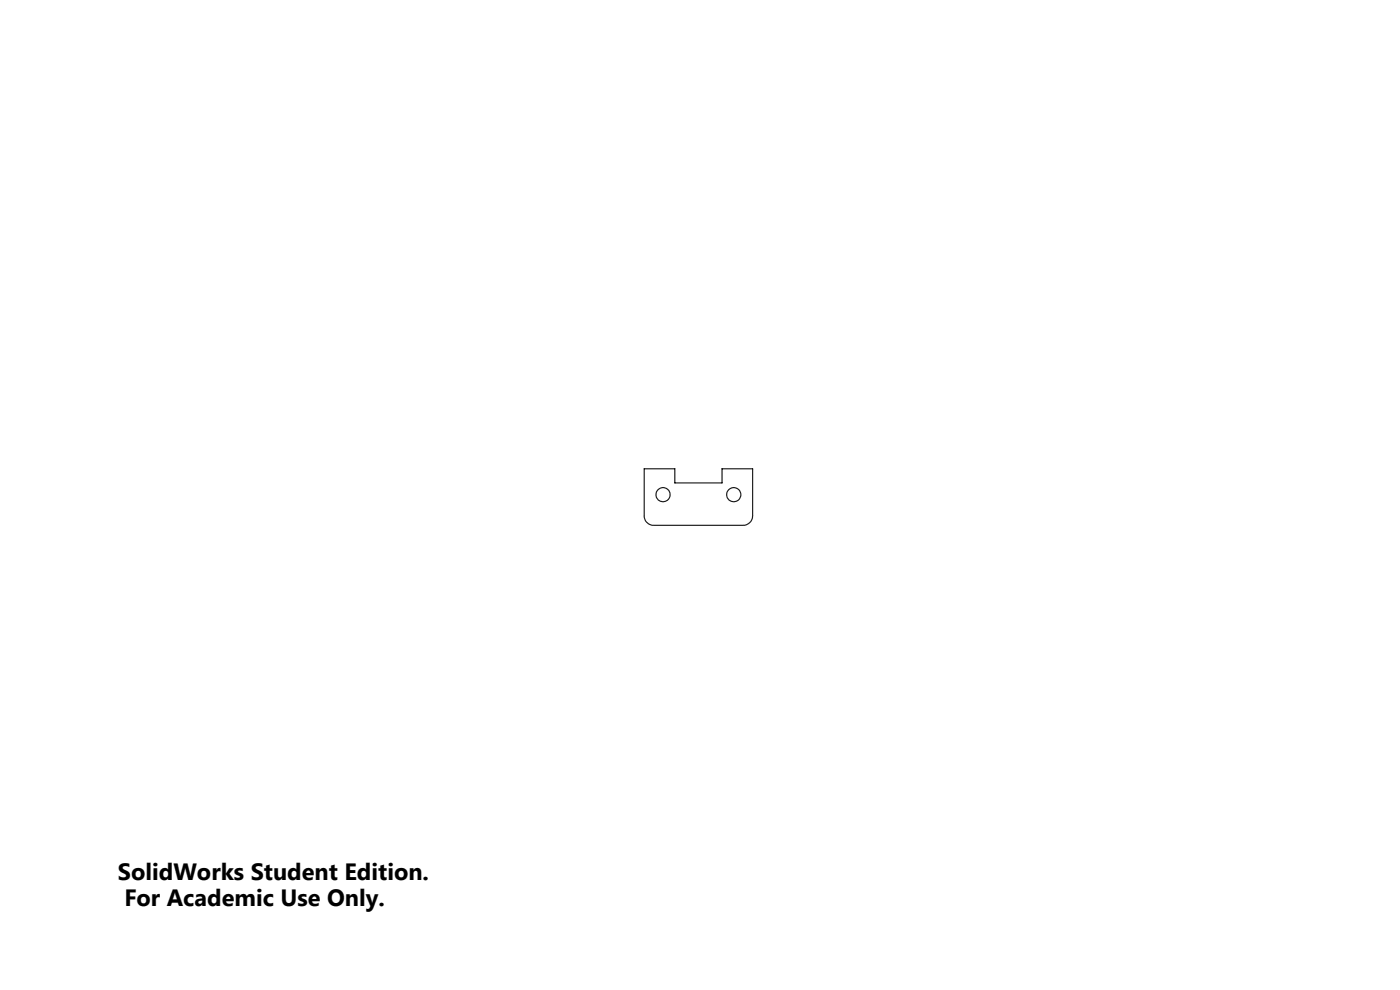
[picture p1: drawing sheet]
<svg xmlns="http://www.w3.org/2000/svg" width="297mm" height="210mm" viewBox="0 0 297 210" stroke-linecap="round" stroke-linejoin="round" font-family="sans-serif">
<g fill="none" stroke="#191924" stroke-width=".25">
<path d="M136.7 99.4h6.5v3h10v-3h6.5v10a2.04 2.04 0 0 1-2 2h-19a2.04 2.04 0 0 1-2-2z"/>
<circle cx="140.7" cy="104.9" r="1.5"/>
<circle cx="155.7" cy="104.9" r="1.5"/>
</g>
<g font-size="5">
<text x="25" y="186.7">SolidWorks Student Edition.</text>
<text x="26.4" y="192.2">For Academic Use Only.</text>
</g>
</svg>
